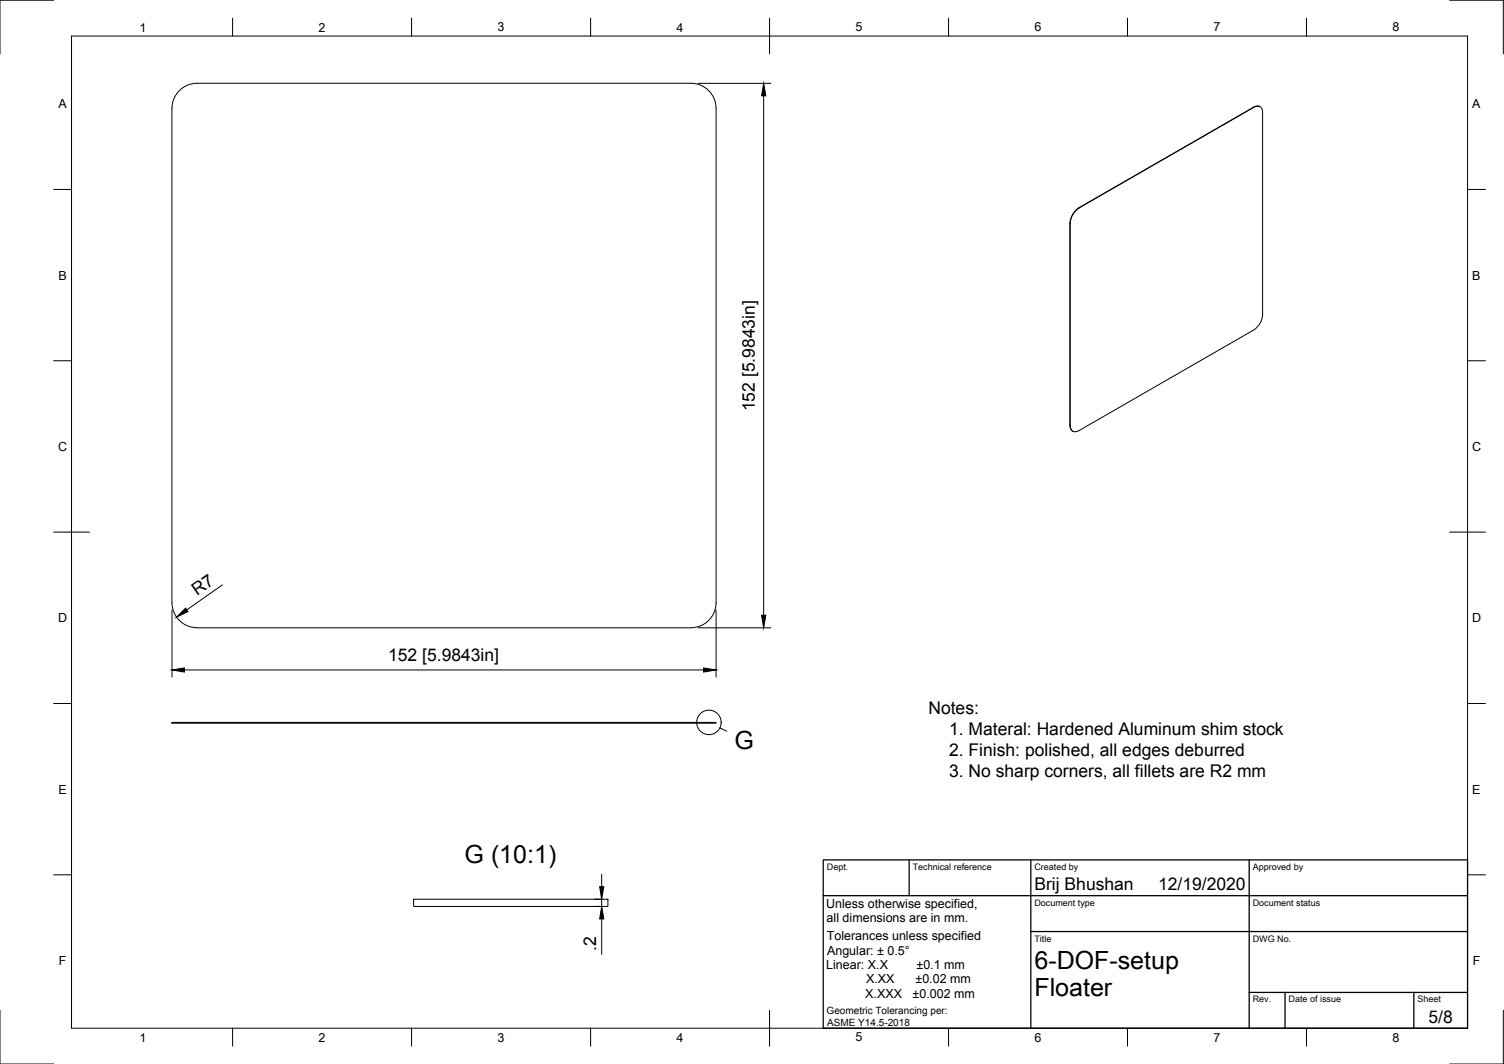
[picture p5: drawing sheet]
<svg xmlns="http://www.w3.org/2000/svg" width="420mm" height="297mm" viewBox="0 0 420 297" stroke-linecap="round" stroke-linejoin="round" font-family="sans-serif">
<!-- layer: Visible -->
<path d="M350.2 29.9l-48.8 28.1-1.1 .9-.8 1.3-.6 2.1v56.4l.3 1.2 .5 .5M352 29.8l-.7-.2-1.1 .3M352.7 31.4v56.4M352.7 31.4a1.51 1.51 0 0 0-.7-1.6 1.51 1.51 0 0 0-1.7 .2l-48.9 28.1M301.4 58.1l-1.5 1.5-.7 1.4-.2 1.4v56.4a1.51 1.51 0 0 0 .7 1.6 1.51 1.51 0 0 0 1.7-.2l48.9-28.1 1-.9 .9-1.3 .5-2.1M55 175.3h138M55 175.2a7 7 0 0 1-7-6.9v-138.1a7 7 0 0 1 7-7h138.1a7 7 0 0 1 6.9 7v138.1a7 7 0 0 1-6.9 6.9M48 201.7h152v.2h-152zM115.5 251h54.3v2.1h-54.2z" fill="none" stroke="#000" stroke-width=".28"/>
<!-- layer: Visible Narrow -->
<path d="M350.2 29.9v.1M301.4 58v.1M298.9 62.3l.1 .1M298.9 118.7l.1 .1" fill="none" stroke="#000" stroke-width=".28"/>
<!-- layer: Border -->
<g fill="none" stroke="#000" stroke-width=".28">
<path d="M15 .1h-15v15M20 10.1h390v276.9h-390zM65 5.1v5M115 5.1v5M165 5.1v5M215 5.1v10M265 5.1v5M315 5.1v5M365 5.1v5M405 .1h15v15M15 52.9h5M410 52.9h5"/>
<path d="M15 100.7h5M410 100.7h5M15 148.6h10M405 148.6h10M15 196.4h5M410 196.4h5M15 244.2h5M410 244.2h5M0 282.1v14.9h15M65 287v5M115 287v5M165 287v5"/>
<path d="M215 282.1v9.9M265 287v5M315 287v5M365 287v5M420 282.1v14.9h-15"/>
</g>
<!-- layer: TitleBlock -->
<path d="M230 240.1h180v46.9h-180zM230 250h180M254 240.1v9.9M288 240.1v46.9M349 240.1v46.9M288 260.1h122M349 277.1h61M359 277.1v9.9M395 277.1v9.9" fill="none" stroke="#000" stroke-width=".36"/>
<!-- layer: Dimensions -->
<path d="M195.1 23.3h20.2M213.3 26.8v145M48 170.3v18.7M62.1 163.3l-9.9 7M195.1 175.3h20.2M200 170.3v18.7M51.5 187h145M166.1 251h1.7M166.1 253.1h1.7M168.1 244.1v3.5M168.1 251v2.1M168.1 256.5v9.9" fill="none" stroke="#000" stroke-width=".28"/>
<path d="M213.3 23.3l.6 3.5h-1.2zM49.3 172.3l2.5-2.5 .7 .9zM212.7 171.8h1.2l-.6 3.5zM48 187l3.5-.5v1.1zM196.5 186.5l3.5 .5-3.5 .6zM167.5 247.6h1.2l-.6 3.4zM168.1 253.1l.6 3.4h-1.2z" fill="#000" stroke="#000" stroke-width=".28"/>
<!-- layer: Annotations -->
<g fill="none" stroke="#000" stroke-width=".28">
<path d="M201.1 203.2l1.9 .9"/>
<circle cx="198" cy="201.7" r="3.4"/>
</g>
<g font-size="7">
<text x="205.2" y="209.1">G</text>
<text x="129.8" y="240.9">G (10:1)</text>
<text x="289" y="270.6">6-DOF-setup</text>
<text x="289" y="278.1">Floater</text>
</g>
<g font-size="4.9">
<text x="210.9" y="114.9" transform="rotate(-90 210.9 114.9)">152 [5.9843in]</text>
<text x="55.1" y="166.4" transform="rotate(-35 55.1 166.4)">R7</text>
<text x="108.4" y="184.6">152 [5.9843in]</text>
<text x="259.4" y="199.2">Notes:</text>
<text x="265.2" y="205.1">1. Materal: Hardened Aluminum shim stock</text>
<text x="265.2" y="211">2. Finish: polished, all edges deburred</text>
<text x="265.2" y="216.8">3. No sharp corners, all fillets are R2 mm</text>
<text x="289" y="248.5">Brij Bhushan</text>
<text x="323.5" y="248.5">12/19/2020</text>
<text x="166.6" y="265.4" transform="rotate(-90 166.6 265.4)">.2</text>
<text x="399.1" y="285.7">5/8</text>
</g>
<g font-size="3.5">
<text x="39" y="8.8">1</text>
<text x="89" y="8.8">2</text>
<text x="139" y="8.8">3</text>
<text x="189" y="8.8">4</text>
<text x="239" y="8.8">5</text>
<text x="289" y="8.8">6</text>
<text x="339" y="8.8">7</text>
<text x="389" y="8.8">8</text>
<text x="16.3" y="30.2">A</text>
<text x="411.3" y="30.2">A</text>
<text x="16.3" y="78">B</text>
<text x="411.3" y="78">B</text>
<text x="16.2" y="125.9">C</text>
<text x="411.2" y="125.9">C</text>
<text x="16.2" y="173.7">D</text>
<text x="411.2" y="173.7">D</text>
<text x="16.3" y="221.6">E</text>
<text x="411.3" y="221.6">E</text>
<text x="230.8" y="253.5">Unless otherwise specified,</text>
<text x="230.9" y="257.5">all dimensions are in mm.</text>
<text x="231" y="262.5">Tolerances unless specified</text>
<text x="16.4" y="269.4">F</text>
<text x="231.1" y="266.5">Angular: ± 0.5°</text>
<text x="411.4" y="269.4">F</text>
<text x="230.8" y="270.5">Linear: X.X</text>
<text x="242" y="274.5">X.XX</text>
<text x="255.8" y="274.5">±0.02 mm</text>
<text x="256" y="270.5">±0.1 mm</text>
<text x="241.7" y="278.5">X.XXX</text>
<text x="254.9" y="278.5">±0.002 mm</text>
<text x="39" y="290.8">1</text>
<text x="89" y="290.8">2</text>
<text x="139" y="290.8">3</text>
<text x="189" y="290.8">4</text>
<text x="239" y="290.8">5</text>
<text x="289" y="290.8">6</text>
<text x="339" y="290.8">7</text>
<text x="389" y="290.8">8</text>
</g>
<g font-size="2.8">
<text x="230.9" y="283">Geometric Tolerancing per:</text>
<text x="231.1" y="286.3">ASME Y14.5-2018</text>
</g>
<g font-size="2.5">
<text x="231" y="242.9">Dept.</text>
<text x="255" y="242.9">Technical reference</text>
<text x="289" y="242.9">Created by</text>
<text x="350" y="242.9">Approved by</text>
<text x="289" y="252.8">Document type</text>
<text x="350" y="252.8">Document status</text>
<text x="289" y="262.9">Title</text>
<text x="350" y="262.9">DWG No.</text>
<text x="350" y="279.9">Rev.</text>
<text x="360" y="279.9">Date of issue</text>
<text x="396" y="279.9">Sheet</text>
</g>
</svg>
